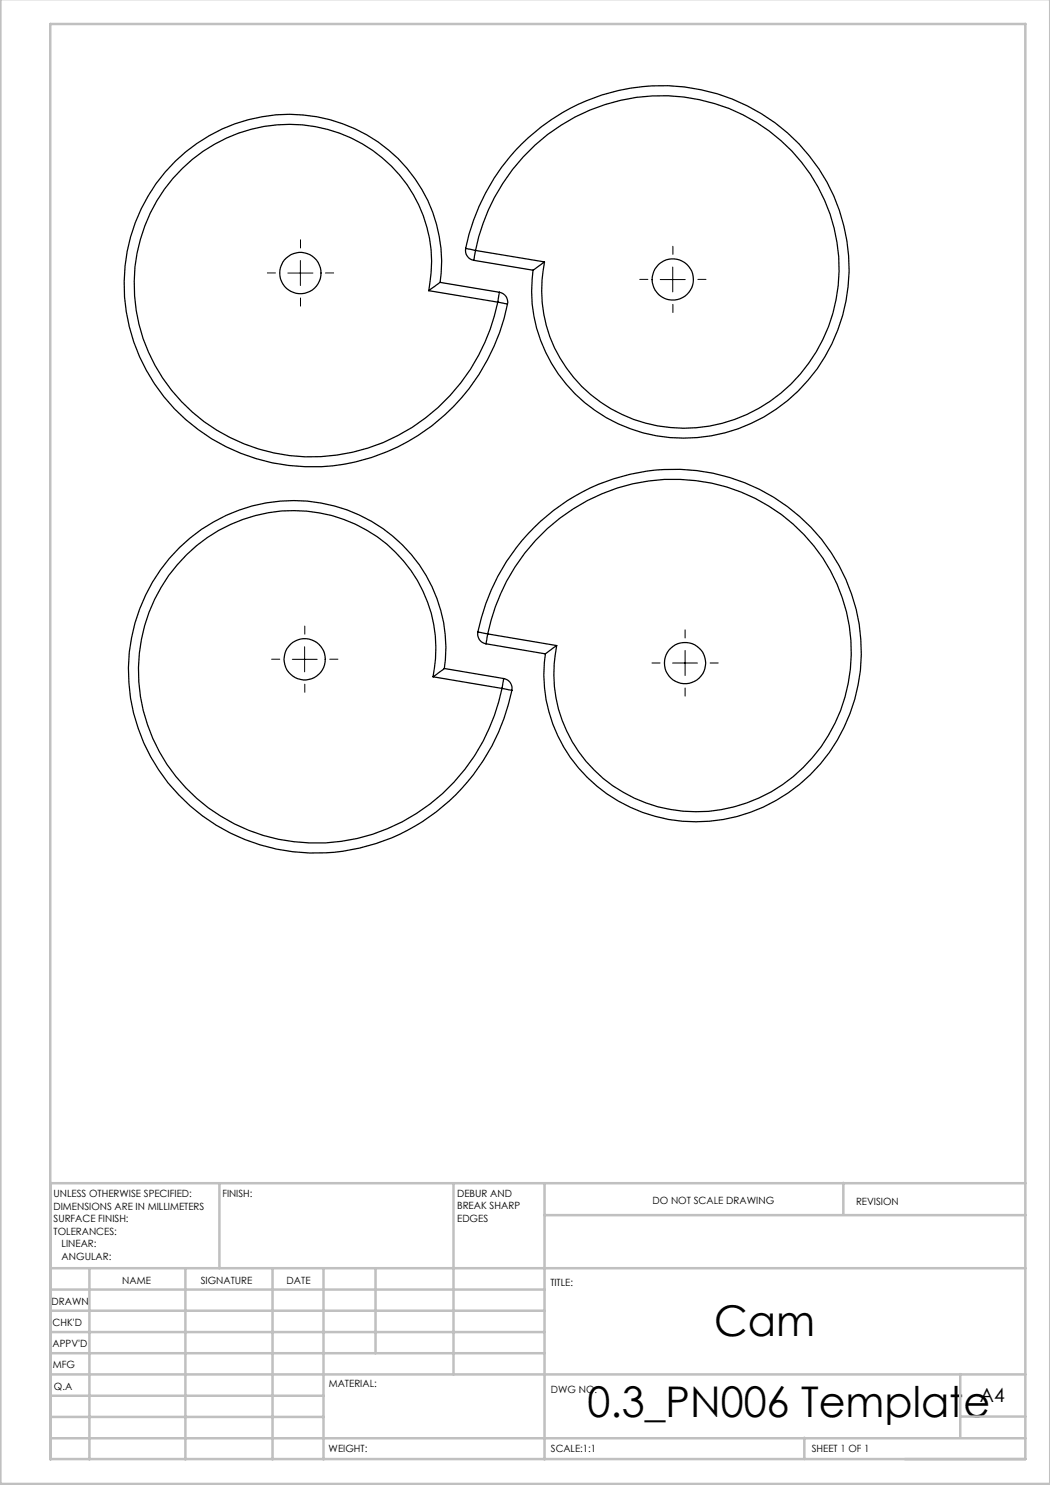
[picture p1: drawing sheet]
<svg xmlns="http://www.w3.org/2000/svg" width="210mm" height="297mm" viewBox="0 0 210 297" stroke-linecap="round" stroke-linejoin="round" font-family="sans-serif">
<g fill="none" stroke="#000" stroke-width=".2" stroke-dasharray="15.2 1.3 1.3 1.3">
<path d="M55.1 54.6h-1.6M60.1 49.6v-1.6M60.1 59.6v1.6M65.1 54.6h1.6M129.6 55.9h-1.7M134.6 50.9v-1.6M139.6 55.9h1.6M134.6 60.9v1.6M56 131.8h-1.7M61 126.8v-1.6M61 136.8v1.7M66 131.8h1.6"/>
<path d="M132 132.6h-1.6M137 137.6v1.6M137 127.6v-1.6M142 132.6h1.6"/>
</g>
<path d="M57.6 54.6h5M60.1 52.1v5M132 55.9h5.1M134.5 53.4v5M58.5 131.9h4.9M60.9 129.4v5M134.5 132.6h5M137 130.1v5" fill="none" stroke="#000" stroke-width=".2"/>
<g fill="none" stroke="#c0c0c0" stroke-width=".5">
<path d="M.1 -.1v296.9h209.9v-296.9M10.1 4.8h195v287h-195zM43.9 236.6v17M90.7 236.6v38.3M108.9 236.6v55.3M168.7 236.6v6.3M205.1 236.6h-195v55.3M10.1 253.6h195M10.1 257.9h98.8M17.9 253.6v38.3M37.1 253.6v38.3M54.5 253.6v38.3"/>
<path d="M64.7 253.6v38.3M75.1 253.6v17M108.9 243h96.2M10.1 270.6h98.8M10.1 266.4h98.8M10.1 262.1h98.8M10.1 279.1h54.6M10.1 274.9h195M192.1 274.8v12.7M10.1 287.7h195M10.1 283.4h54.6M160.9 287.5v4.3"/>
<path d="M192.1 283.3h13"/>
</g>
<g fill="none" stroke="#000" stroke-width=".25">
<path d="M85.8 58.1a27.7 27.7 0 0 0-22.8-32.8 31.1 31.1 0 0 0-35.6 25.3 34.6 34.6 0 0 0 27.4 40 38 38 0 0 0 44.8-30.2M85.8 58.1l13.8 2.3M88 56.5a29.7 29.7 0 0 0-27.4-33.5 33.3 33.3 0 0 0-35.8 33.3 36.9 36.9 0 0 0 36.2 37 40.1 40.1 0 0 0 40.5-32.5M88 56.5l-2.2 1.6M88 56.5l11.9 2M93.1 49.7a40.1 40.1 0 0 1 47.1-31.7 36.5 36.5 0 0 1 28.3 45.1 32.9 32.9 0 0 1-39.9 23.5 29.6 29.6 0 0 1-22-32.6M93.1 49.7l2 .4M93.1 49.7a2.03 2.03 0 0 0 1.7 2.4M94.8 52.1l11.8 1.9M95.1 50.1a38 38 0 0 1 44.7-30.2 34.5 34.5 0 0 1 26.8 42.7 30.9 30.9 0 0 1-37.5 22 27.6 27.6 0 0 1-20.2-32.2M95.1 50.1l-.3 2M95.1 50.1l13.8 2.3"/>
<path d="M99.9 58.5l-.3 1.9M99.9 58.5a1.95 1.95 0 0 1 1.6 2.3M108.9 52.4l-2.3 1.6M99.6 60.4l1.9 .4M86.6 135.4a27.6 27.6 0 0 0-22.7-32.8 31 31 0 0 0-35.6 25.2 34.4 34.4 0 0 0 24.3 39.3 37.9 37.9 0 0 0 47.1-26.7l.7-2.7M86.6 135.4l13.8 2.3M88.9 133.7a29.5 29.5 0 0 0-24.7-33.1 33 33 0 0 0-37.9 26.9 36.6 36.6 0 0 0 32.3 42.9 40.1 40.1 0 0 0 43.8-32.3M88.9 133.7l-2.3 1.7M88.9 133.7l11.9 2M95.6 126.4a40 40 0 0 1 50.3-30.9 36.4 36.4 0 0 1 25.1 44.3 32.9 32.9 0 0 1-42.5 22.7 29.4 29.4 0 0 1-19.4-31.7M95.6 126.4l1.9 .4M95.6 126.4a1.97 1.97 0 0 0 1.6 2.4"/>
<path d="M97.2 128.8l11.9 2M97.5 126.8a38.2 38.2 0 0 1 44.8-30.2 34.7 34.7 0 0 1 27.8 37.2 31.3 31.3 0 0 1-33.5 28.4 27.8 27.8 0 0 1-25.5-31.3l.2-1.8M97.5 126.8l-.3 2M97.5 126.8l13.8 2.3M100.4 137.7l2 .4M100.8 135.7l-.4 2M100.8 135.7a1.97 1.97 0 0 1 1.6 2.4M111.3 129.1l-2.2 1.7"/>
<circle cx="60.1" cy="54.6" r="4.1"/>
<circle cx="134.5" cy="55.9" r="4.1"/>
<circle cx="60.9" cy="131.9" r="4.1"/>
<circle cx="137" cy="132.6" r="4.1"/>
</g>
<g font-size="8.5">
<text x="142.8" y="267.2">Cam</text>
<text x="117.5" y="283.5">0.3_PN006 Template</text>
</g>
<text font-size="3.9" x="196" y="280.4">A4</text>
<g font-size="2">
<text x="10.7" y="239.5">UNLESS OTHERWISE SPECIFIED:</text>
<text x="44.5" y="239.5">FINISH:</text>
<text x="91.4" y="239.4">DEBUR AND</text>
<text x="10.7" y="242">DIMENSIONS ARE IN MILLIMETERS</text>
<text x="10.7" y="244.5">SURFACE FINISH:</text>
<text x="91.4" y="241.9">BREAK SHARP</text>
<text x="91.4" y="244.4">EDGES</text>
<text x="130.5" y="240.8">DO NOT SCALE DRAWING</text>
<text x="171.2" y="241">REVISION</text>
<text x="10.7" y="247">TOLERANCES:</text>
<text x="12.3" y="249.5">LINEAR:</text>
<text x="12.3" y="252">ANGULAR:</text>
<text x="24.4" y="256.9">NAME</text>
<text x="40.1" y="256.8">SIGNATURE</text>
<text x="57.3" y="256.8">DATE</text>
<text x="110.1" y="257.1">TITLE:</text>
<text x="10.3" y="260.9">DRAWN</text>
<text x="10.5" y="269.3">APPV'D</text>
<text x="10.5" y="265.2">CHK'D</text>
<text x="10.6" y="273.6">MFG</text>
<text x="10.8" y="278">Q.A</text>
<text x="65.8" y="277.4">MATERIAL:</text>
<text x="110.2" y="278.5">DWG NO.</text>
<text x="65.7" y="290.4">WEIGHT:</text>
<text x="110.2" y="290.5">SCALE:1:1</text>
<text x="162.4" y="290.4">SHEET 1 OF 1</text>
</g>
</svg>
